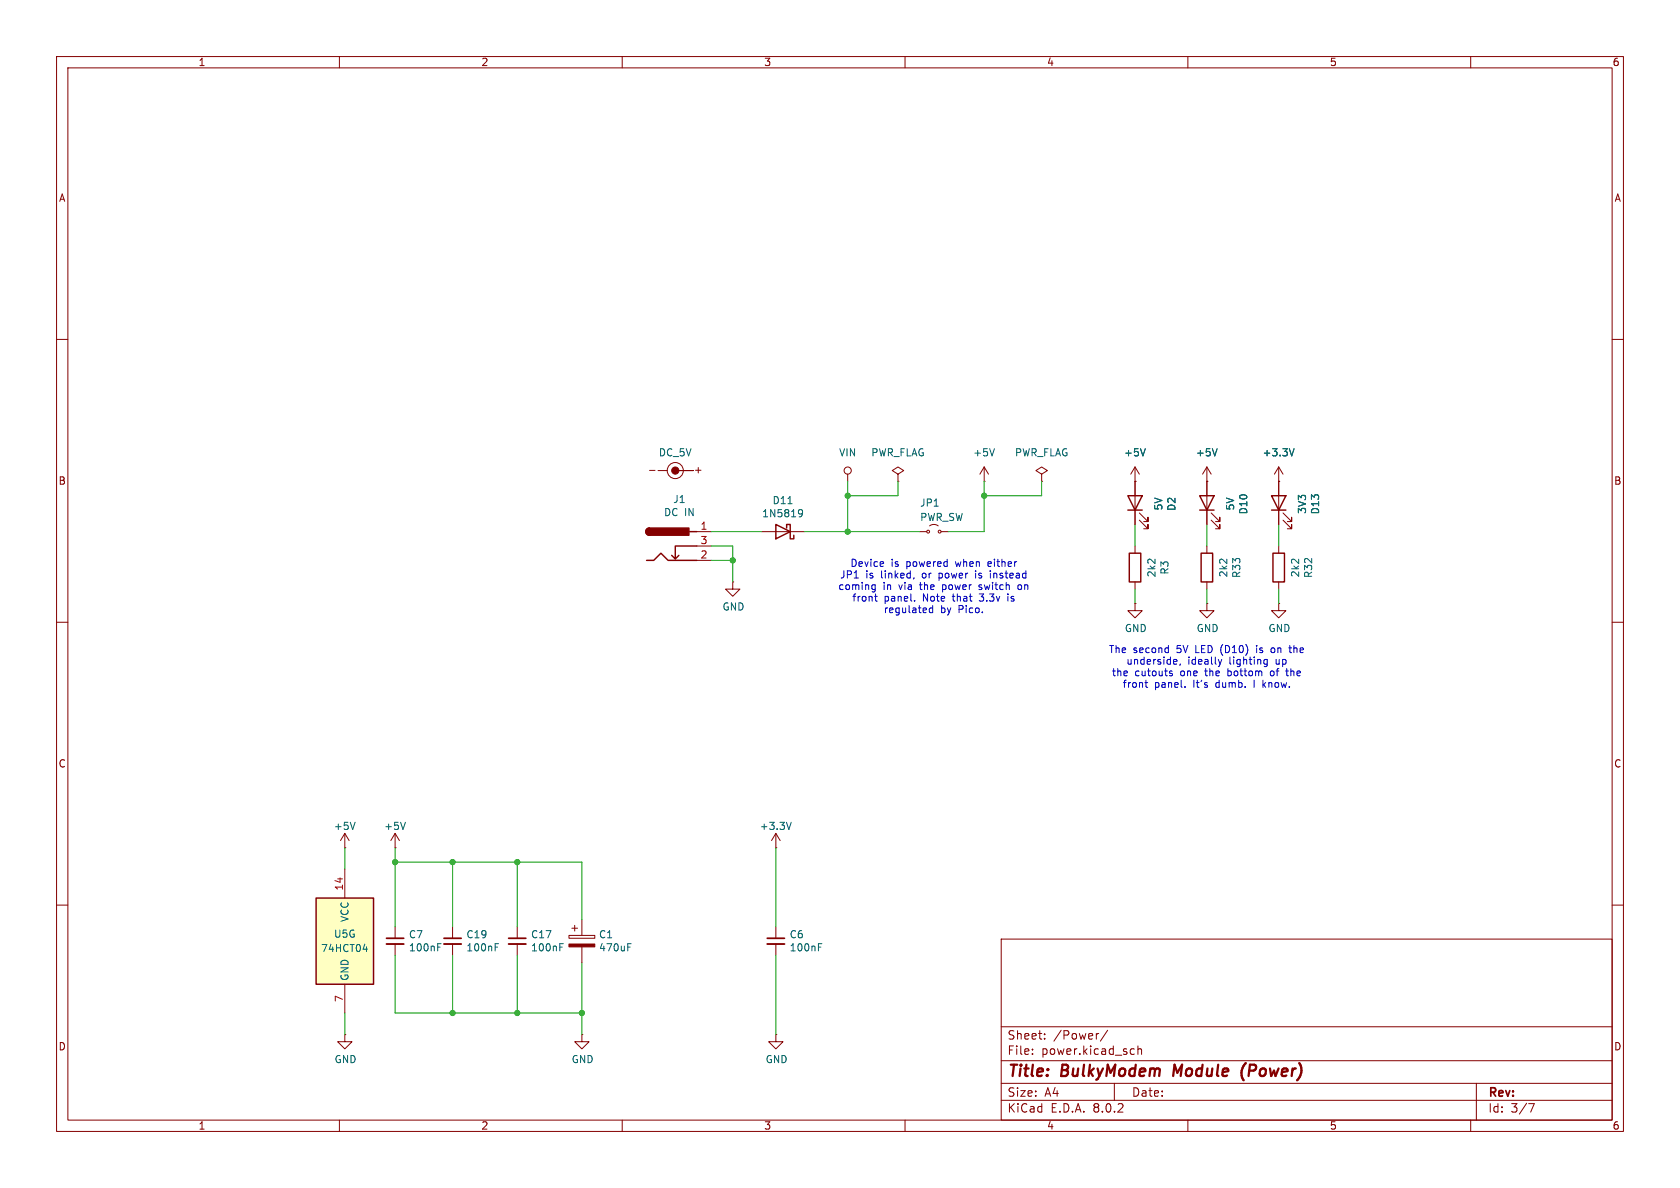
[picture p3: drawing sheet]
<svg xmlns="http://www.w3.org/2000/svg" width="297mm" height="210mm" viewBox="0 0 297 210" stroke-linecap="round" stroke-linejoin="round" font-family="sans-serif">
<g fill="none" stroke="#840000" stroke-width=".18">
<path d="M10 10h277v190h-277zM12 12h273v186h-273zM60 10v2M110 10v2M160 10v2M210 10v2M260 10v2M10 60h2M285 60h2M149.9 83.8v1.3M174 85.1h.1M174 82.6l-.8 1.2"/>
<path d="M174 82.6v2.5M174 82.6l.8 1.2M184.1 83.8l1.1-.6-1.1-.6-1 .6 1 .6v1.3M184.1 85.1h.1M213.4 96.5v1.3M226.1 85.1v7.6M226.8 91.9l1.5 1.6v-.8v.8h-.7M226.8 90.7l1.5 1.5v-.8v.8h-.7M10 110h2M213.4 102.9v1.2M226.1 106.7v1.3h1.2l-1.2 1.2-1.3-1.2h1.3M226.1 106.7h.1"/>
<path d="M285 110h2M10 160h2M137.2 149.9h.1M137.2 147.3l-.8 1.3M137.2 147.3v2.6M137.2 147.3l.7 1.3M285 160h2M177 166h108v32h-108zM60 198v2M110 198v2M160 198v2M177 194.5h108"/>
<path d="M177 191.5h108M177 187.5h108M177 181.5h108M182.5 186.3v.1M182.5 185.5v.1M184.7 183.6v.1M184.7 182.8v.1M194.2 182.7l-.2 .1M195.8 182.1l-1.3 2M197 191.5v3M200.1 185.4l.4 .1M200.5 186.3l-.4 .1"/>
<path d="M201.2 185.5l.2-.1 .3 .1 .1 .9M201.2 184.9v1.5M210 198v2M260 198v2M261 191.5v6.5M270.2 195.1h1l-.6 1.5"/>
<circle cx="149.9" cy="83.2" r=".63"/>
</g>
<path d="M207.6 188.2l-.2 2M220.3 187.9a2.35 2.35 0 0 0-.4 3.1" fill="none" stroke="#840000" stroke-width=".4"/>
<path d="M175.8 79.3l-.4 1.3M139.9 145.4l-.4 1.2" fill="none" stroke="#006464" stroke-width=".18"/>
<path d="M212.3 97.8h2.1v5.1h-2.1zM224.8 87.6h2.5l-1.2 2.6zM224.8 90.2h2.5" fill="none" stroke="#840000" stroke-width=".25"/>
<path d="M55.9 158.8h10.1v15.2h-10.1z" fill="#ffffc2"/>
<g fill="none" stroke="#840000" stroke-width=".25">
<path d="M114.3 99.1h1.3l1.2-1.3 1.3 1.3h5.1M114.8 93.3a.64 .64 0 0 0-.6 .7 .64 .64 0 0 0 .6 .6M120 98.2l-.6 .6M121.9 94h1.3M123.2 96.5h-3.8v2.3l-.7-.6M137.2 92.7l2.5 1.3-2.5 1.3zM139.1 93.3v-.6h.6v2.6h.6v-.7M199.4 87.6h2.5l-1.2 2.6zM199.4 90.2h2.5M199.6 97.8h2.1v5.1h-2.1zM212.1 87.6h2.5l-1.2 2.6zM212.1 90.2h2.5"/>
<path d="M225 97.8h2.1v5.1h-2.1zM55.9 158.8h10.1v15.2h-10.1z"/>
</g>
<g fill="none" stroke="#840000" stroke-width=".18">
<path d="M114.8 83.2h1M116.3 83.2h1.7M120 83.2h2.6zM123.2 94h2.5M123.2 99.1h2.5M123.2 96.5h2.5M134.6 94h7.6M158.7 83.8l1.1-.6-1.1-.6-1 .6 1 .6v1.3M158.7 85.1h.1M162.6 94h1.2M166.4 94h1.2M200.7 85.1h.1"/>
<path d="M200.7 82.6v10.1M200.7 96.5v1.3M200.7 82.6l-.8 1.2M200.7 82.6l.7 1.2M201.4 91.9l1.5 1.6v-.8v.8h-.7M201.4 90.7l1.5 1.5v-.8v.8h-.7M213.4 85.1h.1M213.4 82.6v10.1M213.4 82.6l-.8 1.2M213.4 82.6l.7 1.2M214.1 91.9l1.5 1.6v-.8v.8h-.7M214.1 90.7l1.5 1.5v-.8v.8h-.7"/>
<path d="M226.1 85.1h.1M226.1 82.6l-.8 1.2M226.1 82.6v5M226.1 90.2v2.5M226.1 96.5v1.3M226.1 82.6l.7 1.2M129.5 102.9v1.2h1.3l-1.3 1.3-1.2-1.3h1.2M129.5 102.9h.1M200.7 106.7v1.3h1.2l-1.2 1.2-1.3-1.2h1.3M200.7 106.7h.1M200.7 102.9v1.2M213.4 106.7v1.3h1.2l-1.2 1.2-1.3-1.2h1.3"/>
<path d="M213.4 106.7h.1M226.1 102.9v1.2M61 149.9h.1M61 147.3v2.6M61 153.7v5.1M61 147.3l-.8 1.3M61 147.3l.7 1.3M69.8 149.9h.1M69.8 147.3l-.7 1.3M69.8 147.3v2.6M69.8 147.3l.8 1.3M61 174v5.1"/>
<path d="M69.8 163.8v2.1M69.8 166.9v2M80 163.8v2.1M80 166.9v2M91.4 163.8v2.1M91.4 166.9v2M100.6 165.4h4.6v.5h-4.6zM101.1 164.1h1M101.6 163.6v1M102.9 162.6v2.8M102.9 167.4v2.8M137.2 163.8v2.1"/>
<path d="M137.2 166.9v2M61 182.9v1.3h1.2l-1.2 1.2-1.3-1.2h1.3M61 182.9h.1M102.9 182.9v1.3h1.2l-1.2 1.2-1.3-1.2h1.3M102.9 182.9h.1M137.2 182.9v1.3h1.2l-1.2 1.2-1.3-1.2h1.3M137.2 182.9h.1"/>
<circle cx="119.4" cy="83.2" r="1.42"/>
<circle cx="164.1" cy="94" r=".25"/>
<circle cx="166.1" cy="94" r=".25"/>
</g>
<g fill="none" stroke="#006464" stroke-width=".18">
<path d="M202.5 79.3l-.4 1.3M215.2 79.3l-.4 1.3M228.8 79.3l-.4 1.3M139.3 89h.7M141.3 90.1h.3l.2 .1a.84 .84 0 0 1-.3 1.2h-.2M141.9 90.6l-.3 .3-.3-.1M62.8 145.4l-.4 1.2M71.7 145.4l-.5 1.2M64.2 167.8h.8M64.8 167.4v.8M77.4 167.4h.4M77.4 166.8h.6"/>
<path d="M87.5 167.4h.5M87.5 166.8h.6M99 167.4h.4M99 166.8h.6M111 167.4h.4M111 166.8h.6M144.7 167.4h.4M144.7 166.8h.6"/>
</g>
<g fill="#840000" stroke="#840000" stroke-width=".18">
<path d="M100.6 166.9h4.6v.5h-4.6z"/>
<circle cx="119.4" cy="83.2" r=".63"/>
</g>
<path d="M68.3 166.9h3.1M78.5 166.9h3M89.9 166.9h3.1M135.6 166.9h3.1" fill="none" stroke="#840000" stroke-width=".33"/>
<path d="M68.3 165.9h3.1M78.5 165.9h3M89.9 165.9h3.1M135.6 165.9h3.1" fill="none" stroke="#840000" stroke-width=".3"/>
<g fill="#840000" stroke="#840000" stroke-width=".25">
<path d="M114.4 93.5l.4-.2v1.3a.63 .63 0 0 1-.6-.4 .63 .63 0 0 1 .2-.7z"/>
<path d="M114.8 93.3h7v1.3h-7z"/>
</g>
<g fill="none" stroke="#0000c2" stroke-width=".18">
<path d="M156.1 99.3l.1 .3-.6 .1M154.2 104.2h.5M154.2 103.4h.5M154.6 105.4h.5M154.7 103.4v1l-.1 .2h-.3M154.8 105v1.1l.3 .2M161.6 102.1l-.1 .3M161.7 106.1v.2M164.9 107v1.3M164.9 107.5h-.4l-.2 .2 .1 .6h.5M172.5 101.3v.9M173.1 104.2h.1"/>
<path d="M173.2 103.4l-.1 .2 .1 .2M175.1 101.3v.9M178.2 105.4v.9M180.4 103.4h-.3l-.2 .2 .1 .5 .4 .1M206.4 114.5l.2 .1M206.6 114.1v1.3M206.6 115.3l-.2 .1M206.8 119l.5 .2-.1 .2-.3 .1M206.8 118.7h.4M207.6 116.6h.4l.1 .3-.6 .1M208 117.4h-.4M208.7 117.4l-.1 .2"/>
<path d="M215.4 116.6l.3 .8M215.7 117.4l-.1 .3M216 116.6l-.3 .8M222.2 114.1v.1M222.2 114.5v.9M223.6 117.4h.4M223.6 116.6h.4M224 116.6v1l-.2 .2h-.3M224.7 118.7l-.1 .2 .1 .5M225.1 114.5l-.3 .1-.1 .2 .1 .5 .3 .1M227.5 118.2v1.1l.3 .2M227.8 114.5h.5"/>
<path d="M228 115.2l.3 .2M202.4 120.7h.5M202.6 120.2v1.1l.3 .2M209.5 121.4v.1M221.7 120.2v1.3M223.3 120.2v1.3M223.8 120.7l-.5 .4"/>
</g>
<g fill="none" stroke="#009600" stroke-width=".18">
<path d="M125.7 94h8.9M125.7 96.5h3.8v6.4M125.7 99.1h3.8M142.2 94h20.4M149.9 85.1v8.9M158.7 85.1v2.5h-8.8M174 85.1v8.9h-6.4M184.1 85.1v2.5h-10.1M200.7 92.7v3.8M213.4 92.7v3.8M226.1 92.7v3.8M200.7 104.1v2.6"/>
<path d="M213.4 104.1v2.6M226.1 104.1v2.6M61 149.9v3.8M69.8 149.9v13.9M69.8 152.4h33.1v10.2M80 152.4v11.4M91.4 152.4v11.4M137.2 149.9v13.9M61 179.1v3.8M69.8 168.9v10.2h33.1M80 168.9v10.2M91.4 168.9v10.2"/>
<path d="M102.9 170.2v12.7M137.2 168.9v14"/>
</g>
<g fill="#009600" stroke="#009600" stroke-width=".18">
<circle cx="174" cy="87.6" r=".46"/>
<circle cx="149.9" cy="94" r=".46"/>
<circle cx="149.9" cy="87.6" r=".46"/>
<circle cx="91.4" cy="179.1" r=".46"/>
<circle cx="80" cy="179.1" r=".46"/>
<circle cx="102.9" cy="179.1" r=".46"/>
<circle cx="91.4" cy="152.4" r=".46"/>
<circle cx="129.5" cy="99.1" r=".46"/>
<circle cx="80" cy="152.4" r=".46"/>
<circle cx="69.8" cy="152.4" r=".46"/>
</g>
<g font-size="2.8" fill="#840000">
<text x="178" y="190.9">Title:</text>
<text x="187.7" y="190.9">BulkyModem</text>
<text x="208.3" y="190.9">Module</text>
<text x="221.1" y="190.9">(Power)</text>
</g>
<g font-size="2.1" fill="#840000">
<text x="178" y="184">Sheet:</text>
<text x="186.2" y="184">/Power/</text>
<text x="178" y="186.7">File:</text>
<text x="184.1" y="186.7">power.kicad_sch</text>
<text x="178" y="196.9">KiCad</text>
<text x="178" y="194.1">Size:</text>
<text x="184.7" y="194.1">A4</text>
<text x="185.7" y="196.9">E.D.A.</text>
<text x="193.3" y="196.9">8.0.2</text>
<text x="200" y="194.1">Date:</text>
<text x="263" y="194.3">Rev:</text>
<text x="263" y="196.9">Id:</text>
<text x="267.1" y="196.9">3/7</text>
</g>
<g font-size="1.8" fill="#840000">
<text x="35" y="11.9">1</text>
<text x="85" y="11.9">2</text>
<text x="135" y="11.9">3</text>
<text x="185" y="11.9">4</text>
<text x="235" y="11.9">5</text>
<text x="285" y="11.9">6</text>
<text x="10.3" y="35.9">A</text>
<text x="285.3" y="35.9">A</text>
<text x="122.5" y="83.9">+</text>
<text x="10.3" y="85.9">B</text>
<text x="285.3" y="85.9">B</text>
<text x="10.3" y="135.9">C</text>
<text x="285.3" y="135.9">C</text>
<text x="10.3" y="185.9">D</text>
<text x="285.3" y="185.9">D</text>
<text x="35" y="199.9">1</text>
<text x="85" y="199.9">2</text>
<text x="135" y="199.9">3</text>
<text x="185" y="199.9">4</text>
<text x="235" y="199.9">5</text>
<text x="285" y="199.9">6</text>
</g>
<g font-size="1.8" fill="#006464">
<text x="116.4" y="80.9">DC_5V</text>
<text x="148.2" y="80.9">VIN</text>
<text x="153.9" y="80.9">PWR_FLAG</text>
<text x="172" y="80.9">+5V</text>
<text x="179.3" y="80.9">PWR_FLAG</text>
<text x="198.6" y="80.9">+5V</text>
<text x="211.3" y="80.9">+5V</text>
<text x="223.1" y="80.9">+3.3V</text>
<text x="118.9" y="89.1">J1</text>
<text x="136.5" y="89.3">D11</text>
<text x="162.6" y="89.8">JP1</text>
<text x="117.3" y="91.4">DC IN</text>
<text x="134.6" y="91.6">1N5819</text>
<text x="162.6" y="92.3">PWR_SW</text>
<text x="205.7" y="90.3" transform="rotate(-90 205.7 90.3)">5V</text>
<text x="208" y="90.4" transform="rotate(-90 208 90.4)">D2</text>
<text x="218.4" y="90.3" transform="rotate(-90 218.4 90.3)">5V</text>
<text x="220.7" y="91" transform="rotate(-90 220.7 91)">D10</text>
<text x="231.1" y="90.9" transform="rotate(-90 231.1 90.9)">3V3</text>
<text x="233.4" y="91" transform="rotate(-90 233.4 91)">D13</text>
<text x="206.8" y="101.7" transform="rotate(-90 206.8 101.7)">R3</text>
<text x="204.5" y="102.2" transform="rotate(-90 204.5 102.2)">2k2</text>
<text x="217.2" y="102.2" transform="rotate(-90 217.2 102.2)">2k2</text>
<text x="219.5" y="102.3" transform="rotate(-90 219.5 102.3)">R33</text>
<text x="229.9" y="102.2" transform="rotate(-90 229.9 102.2)">2k2</text>
<text x="232.2" y="102.3" transform="rotate(-90 232.2 102.3)">R32</text>
<text x="127.6" y="108.1">GND</text>
<text x="198.8" y="111.9">GND</text>
<text x="211.5" y="111.9">GND</text>
<text x="224.2" y="111.9">GND</text>
<text x="58.9" y="146.9">+5V</text>
<text x="67.8" y="146.9">+5V</text>
<text x="134.2" y="146.9">+3.3V</text>
<text x="59" y="166">U5G</text>
<text x="61.8" y="163.1" transform="rotate(-90 61.8 163.1)">VCC</text>
<text x="72.2" y="166.1">C7</text>
<text x="82.4" y="166.1">C19</text>
<text x="93.8" y="166.1">C17</text>
<text x="105.8" y="166.1">C1</text>
<text x="139.5" y="166.1">C6</text>
<text x="56.7" y="168.5">74HCT04</text>
<text x="61.8" y="173.5" transform="rotate(-90 61.8 173.5)">GND</text>
<text x="72.2" y="168.4">100nF</text>
<text x="82.4" y="168.4">100nF</text>
<text x="93.8" y="168.4">100nF</text>
<text x="105.8" y="168.4">470uF</text>
<text x="139.5" y="168.4">100nF</text>
<text x="59.1" y="188.1">GND</text>
<text x="101" y="188.1">GND</text>
<text x="135.3" y="188.1">GND</text>
</g>
<g font-size="1.8" fill="#a90000">
<text x="123.8" y="93.7">1</text>
<text x="123.8" y="98.8">2</text>
<text x="123.8" y="96.3">3</text>
<text x="60.7" y="157.5" transform="rotate(-90 60.7 157.5)">14</text>
<text x="60.7" y="177.2" transform="rotate(-90 60.7 177.2)">7</text>
</g>
<g font-size="1.8" fill="#0000c2">
<text x="150.2" y="100.5">Device</text>
<text x="157.5" y="100.5">is</text>
<text x="160.3" y="100.5">powered</text>
<text x="169.2" y="100.5">when</text>
<text x="175.1" y="100.5">either</text>
<text x="148.1" y="104.6">coming</text>
<text x="148.4" y="102.6">JP1</text>
<text x="150.6" y="106.7">front</text>
<text x="153" y="102.6">is</text>
<text x="155.8" y="102.6">linked,</text>
<text x="156.1" y="104.6">in</text>
<text x="156.3" y="106.7">panel.</text>
<text x="159" y="104.6">via</text>
<text x="162.9" y="104.6">the</text>
<text x="163.3" y="106.7">Note</text>
<text x="163.3" y="102.6">or</text>
<text x="166.4" y="102.6">power</text>
<text x="167.1" y="104.6">power</text>
<text x="168.7" y="106.7">that</text>
<text x="173.1" y="102.6">is</text>
<text x="173.6" y="106.7">3.3v</text>
<text x="173.7" y="104.6">switch</text>
<text x="175.9" y="102.6">instead</text>
<text x="178.8" y="106.7">is</text>
<text x="180.8" y="104.6">on</text>
<text x="156.1" y="108.7">regulated</text>
<text x="166.3" y="108.7">by</text>
<text x="169.5" y="108.7">Pico.</text>
<text x="195.9" y="115.7">The</text>
<text x="196.5" y="119.7">the</text>
<text x="199" y="117.7">underside,</text>
<text x="200.3" y="115.7">second</text>
<text x="200.6" y="119.7">cutouts</text>
<text x="208.1" y="115.7">5V</text>
<text x="208.8" y="119.7">one</text>
<text x="210" y="117.7">ideally</text>
<text x="211.6" y="115.7">LED (D10)</text>
<text x="213.4" y="119.7">the</text>
<text x="217.4" y="117.7">lighting</text>
<text x="217.5" y="119.7">bottom</text>
<text x="222.8" y="115.7">is</text>
<text x="225.3" y="119.7">of</text>
<text x="225.6" y="115.7">on</text>
<text x="225.8" y="117.7">up</text>
<text x="228.3" y="119.7">the</text>
<text x="229" y="115.7">the</text>
<text x="198.4" y="121.8">front</text>
<text x="204.1" y="121.8">panel.</text>
<text x="211.1" y="121.8">It's</text>
<text x="215.2" y="121.8">dumb.</text>
<text x="223.9" y="121.8">know.</text>
</g>
</svg>
